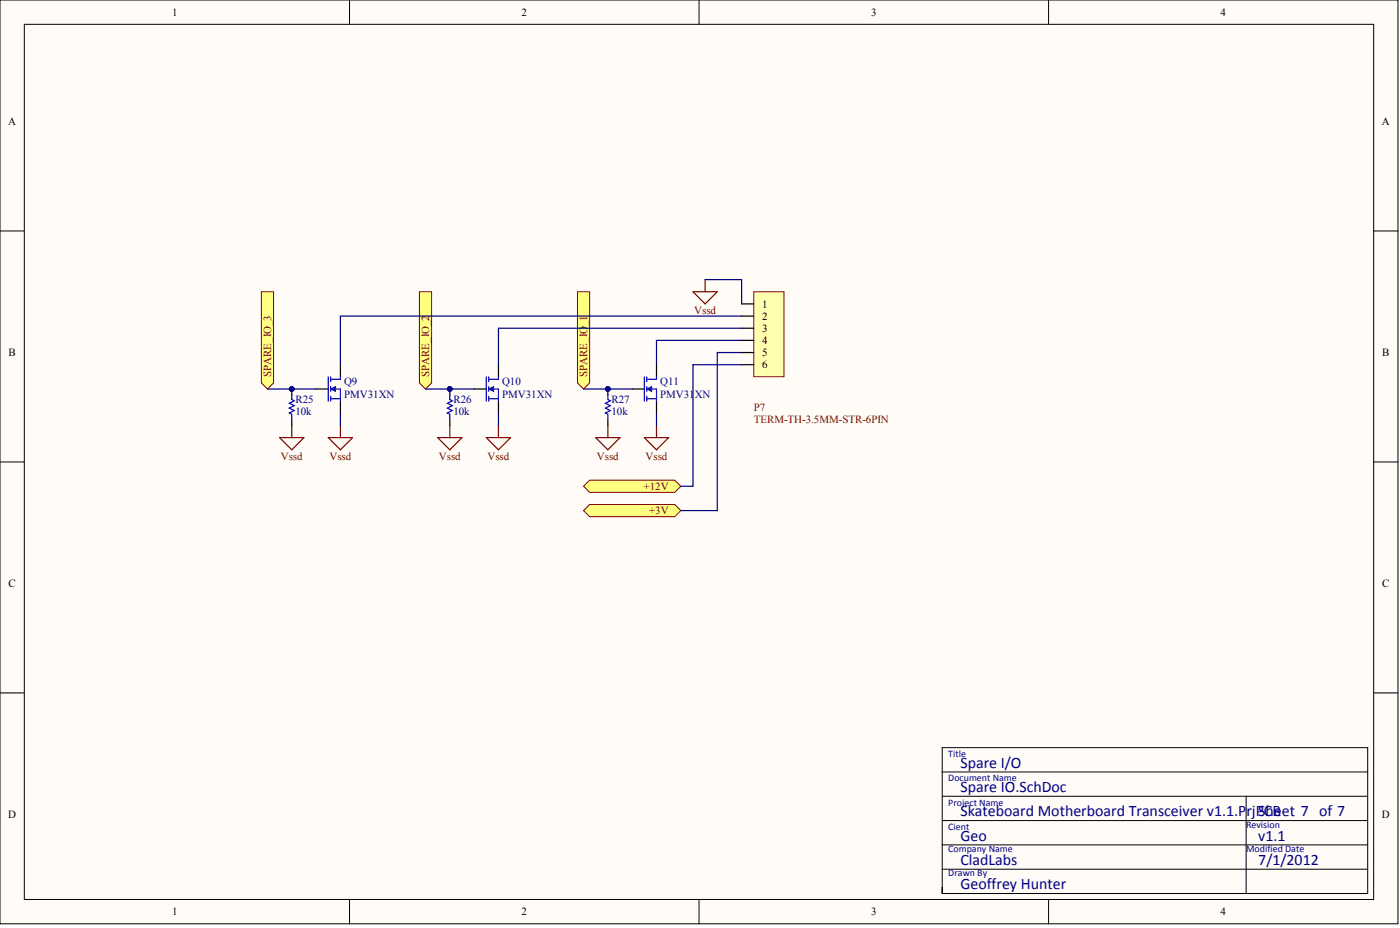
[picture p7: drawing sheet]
<svg xmlns="http://www.w3.org/2000/svg" width="487mm" height="322mm" viewBox="0 0 487 322" stroke-linecap="round" stroke-linejoin="round" font-family="sans-serif">
<g fill="#fffcf8" stroke="#000" stroke-width=".35">
<path d="M0 0h486.1v321h-486.1z"/>
<path d="M8.5 8.5h469.2v304h-469.2z"/>
</g>
<g fill="none" stroke="#000" stroke-width=".35">
<path d="M121.5 0v8.5M243.1 0v8.5M364.6 0v8.5M0 80.3h8.5M477.7 80.3h8.5M0 160.5h8.5M477.7 160.5h8.5M0 240.8h8.5M477.7 240.8h8.5M327.6 276.7h148M327.6 268.2h148M433.3 276.7v33.8"/>
<path d="M327.6 285.1h148M327.6 293.6h148M121.5 312.6v8.4M243.1 312.6v8.4M327.6 308.3v2.2h148v-50.7h-148v50.7M327.6 302h148M364.6 312.6v8.4"/>
</g>
<path d="M109.9 135.2h4.2M118.4 126.7v4.2M118.4 139.4v4.2M164.9 135.2h4.2M173.3 126.7v4.2M173.3 139.4v4.2M219.8 135.2h4.3M228.3 126.7v4.2M228.3 139.4v4.2" fill="none" stroke="#000" stroke-width=".42"/>
<g fill="none" stroke="#00f" stroke-width=".42">
<path d="M114.1 130.9v8.5M115 138.5h3.4M115 130.9v1.7M115 134.3v1.7M115 137.7v1.7M116.3 135.2h2.1v4.2M118.4 130.9v.9h-3.4M169.1 130.9v8.5M169.9 138.5h3.4M169.9 130.9v1.7M169.9 134.3v1.7M169.9 137.7v1.7"/>
<path d="M171.2 135.2h2.1v4.2M173.3 130.9v.9h-3.4M224.1 130.9v8.5M224.9 138.5h3.4M224.9 130.9v1.7M224.9 134.3v1.7M224.9 137.7v1.7M226.2 135.2h2.1v4.2M228.3 130.9v.9h-3.4"/>
</g>
<g fill="#00f" stroke="#00f" stroke-width=".35">
<path d="M115 135.2l1.7-.9v1.7z"/>
<path d="M169.9 135.2l1.7-.9v1.7z"/>
<path d="M224.9 135.2l1.7-.9v1.7z"/>
</g>
<path d="M97.2 152.1h8.5l-4.2 4.2zM101.5 147.8v4.3M114.1 152.1h8.5l-4.2 4.2zM118.4 147.8v4.3M152.2 152.1h8.4l-4.2 4.2zM156.4 147.8v4.3M169.1 152.1h8.5l-4.3 4.2zM173.3 147.8v4.3M207.2 152.1h8.4l-4.2 4.2zM211.4 147.8v4.3M224.1 152.1h8.4l-4.2 4.2zM228.3 147.8v4.3" fill="none" stroke="#800000" stroke-width=".42"/>
<path d="M257.9 118.3h-29.6v8.4M118.4 143.6v4.2M173.3 143.6v4.2M228.3 143.6v4.2" fill="none" stroke="#000080" stroke-width=".42"/>
<g fill="#ffff80" stroke="#800000" stroke-width=".35">
<path d="M200.8 101.4h4.2v31.7l-2.1 2.1-2.1-2.1z" fill-rule="evenodd"/>
<path d="M145.9 101.4h4.2v31.7l-2.1 2.1-2.1-2.1z" fill-rule="evenodd"/>
<path d="M90.9 101.4h4.2v31.7l-2.1 2.1-2.1-2.1z" fill-rule="evenodd"/>
</g>
<path d="M257.9 114h-84.6v12.7M257.9 109.8h-139.5v16.9M93 135.2h16.9M148 135.2h16.9M202.9 135.2h16.9" fill="none" stroke="#000080" stroke-width=".42"/>
<path d="M101.5 135.2v2.1M156.4 135.2v2.1M211.4 135.2v2.1M101.5 145.7v2.1M156.4 145.7v2.1M211.4 145.7v2.1" fill="none" stroke="#000" stroke-width=".42"/>
<g fill="#000080" stroke="#000080" stroke-width=".35">
<circle cx="101.4" cy="135.1" r=".82"/>
<circle cx="156.4" cy="135.1" r=".82"/>
<circle cx="211.4" cy="135.1" r=".82"/>
</g>
<path d="M101.5 137.2v1.6l.8 .5-1.7 .8 1.7 .9-1.7 .8 1.7 .8-1.7 .9 .9 .4v1.7M156.4 137.2v1.6l.9 .5-1.7 .8 1.7 .9-1.7 .8 1.7 .8-1.7 .9 .8 .4v1.7M211.4 137.2v1.6l.8 .5-1.7 .8 1.7 .9-1.7 .8 1.7 .8-1.7 .9 .9 .4v1.7" fill="none" stroke="#00f" stroke-width=".42"/>
<path d="M262.1 101.4h10.5v29.5h-10.5z" fill="#ffffb0" stroke="#800000" stroke-width=".35"/>
<path d="M257.9 114h4.2M257.9 118.3h4.2M257.9 105.6h4.2M257.9 109.8h4.2M257.9 122.5h4.2M257.9 126.7h4.2" fill="none" stroke="#000" stroke-width=".42"/>
<g fill="#ffff80" stroke="#800000" stroke-width=".35">
<path d="M202.9 169l2.1-2.2h29.6l2.1 2.2-2.1 2.1h-29.6z" fill-rule="evenodd"/>
<path d="M202.9 177.4l2.1-2.1h29.6l2.1 2.1-2.1 2.1h-29.6z" fill-rule="evenodd"/>
</g>
<path d="M245.2 97.2v4.2M241 101.4h8.4l-4.2 4.2z" fill="none" stroke="#800000" stroke-width=".42"/>
<path d="M245.2 97.2h12.7v8.4M257.9 126.7h-16.9v42.3h-4.3M257.9 122.5h-8.5v54.9h-12.7" fill="none" stroke="#000080" stroke-width=".42"/>
<g font-size="5.5" fill="#000080">
<text x="334" y="266.7">Spare I/O</text>
<text x="334" y="275.2">Spare IO.SchDoc</text>
<text x="334" y="283.6">Skateboard Motherboard Transceiver v1.1.PrjPCB</text>
<text x="437.6" y="283.6">Sheet 7 of 7</text>
<text x="334" y="292.1">Geo</text>
<text x="437.6" y="292.1">v1.1</text>
<text x="334" y="300.5">CladLabs</text>
<text x="437.6" y="300.5">7/1/2012</text>
<text x="334" y="309">Geoffrey Hunter</text>
</g>
<g font-size="3.8">
<text x="59.8" y="5.5">1</text>
<text x="181.4" y="5.5">2</text>
<text x="302.9" y="5.5">3</text>
<text x="424.5" y="5.5">4</text>
<text x="2.8" y="43.5">A</text>
<text x="480.6" y="43.5">A</text>
<text x="265.1" y="106.9">1</text>
<text x="265.1" y="111.1">2</text>
<text x="265.1" y="115.3">3</text>
<text x="265.1" y="119.5">4</text>
<text x="3" y="123.8">B</text>
<text x="265.1" y="123.8">5</text>
<text x="480.7" y="123.8">B</text>
<text x="265.1" y="128">6</text>
<text x="3" y="204">C</text>
<text x="480.7" y="204">C</text>
<text x="2.8" y="284.3">D</text>
<text x="480.6" y="284.3">D</text>
<text x="59.8" y="318.1">1</text>
<text x="181.4" y="318.1">2</text>
<text x="302.9" y="318.1">3</text>
<text x="424.5" y="318.1">4</text>
</g>
<g font-size="3.8" fill="#800000">
<text x="204.2" y="113.3" transform="rotate(-90 204.2 113.3)">_1</text>
<text x="241.4" y="109">Vssd</text>
<text x="94.3" y="130.9" transform="rotate(-90 94.3 130.9)">SPARE_IO_3</text>
<text x="149.2" y="130.9" transform="rotate(-90 149.2 130.9)">SPARE_IO_2</text>
<text x="204.2" y="130.9" transform="rotate(-90 204.2 130.9)">SPARE_IO</text>
<text x="262.1" y="142.8">P7</text>
<text x="262.1" y="147">TERM-TH-3.5MM-STR-6PIN</text>
<text x="97.7" y="159.7">Vssd</text>
<text x="114.6" y="159.7">Vssd</text>
<text x="152.6" y="159.7">Vssd</text>
<text x="169.5" y="159.7">Vssd</text>
<text x="207.6" y="159.7">Vssd</text>
<text x="224.5" y="159.7">Vssd</text>
<text x="223.8" y="170.2">+12V</text>
<text x="225.7" y="178.7">+3V</text>
</g>
<g font-size="3.8" fill="#000080">
<text x="119.6" y="133.9">Q9</text>
<text x="174.6" y="133.9">Q10</text>
<text x="229.6" y="133.9">Q11</text>
<text x="102.7" y="140.1">R25</text>
<text x="119.6" y="138.1">PMV31XN</text>
<text x="157.7" y="140.1">R26</text>
<text x="174.6" y="138.1">PMV31XN</text>
<text x="212.6" y="140.1">R27</text>
<text x="229.6" y="138.1">PMV31XN</text>
<text x="102.7" y="144.3">10k</text>
<text x="157.7" y="144.3">10k</text>
<text x="212.6" y="144.3">10k</text>
</g>
<g font-size="3.5" fill="#000080">
<text x="329.8" y="263.1">Title</text>
<text x="329.8" y="271.5">Document Name</text>
<text x="329.8" y="280">Project Name</text>
<text x="433.3" y="287.6">Revision</text>
<text x="329.8" y="288.4">Cient</text>
<text x="329.8" y="296">Company Name</text>
<text x="433.3" y="296">Modified Date</text>
<text x="329.8" y="304.5">Drawn By</text>
</g>
</svg>
